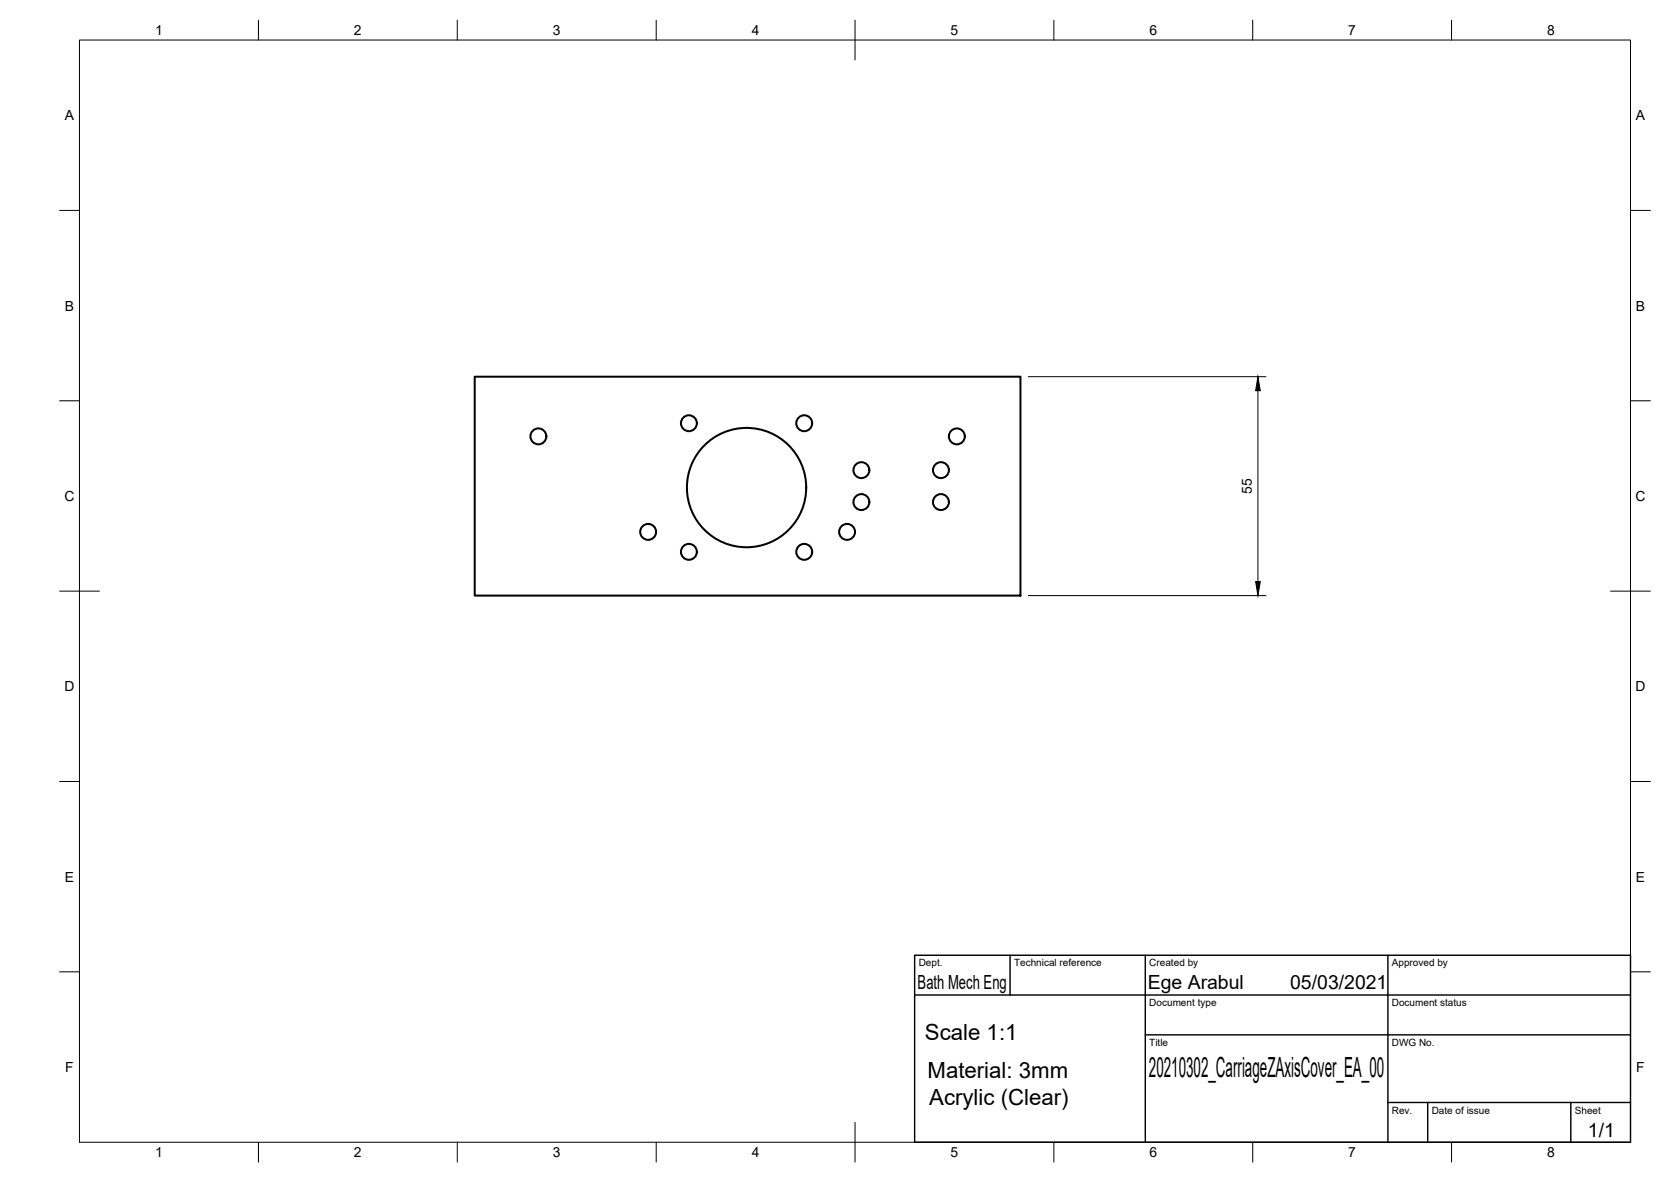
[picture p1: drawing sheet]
<svg xmlns="http://www.w3.org/2000/svg" width="420mm" height="297mm" viewBox="0 0 420 297" stroke-linecap="round" stroke-linejoin="round" font-family="sans-serif">
<!-- layer: Visible -->
<g fill="none" stroke="#000" stroke-width=".51">
<path d="M119.4 94.7h137.2v55h-137.2z"/>
<circle cx="135.4" cy="109.7" r="2"/>
<circle cx="173.2" cy="106.4" r="2"/>
<circle cx="202.2" cy="106.4" r="2"/>
<circle cx="216.6" cy="118.1" r="2"/>
<circle cx="236.6" cy="118.1" r="2"/>
<circle cx="240.6" cy="109.7" r="2"/>
<circle cx="163" cy="133.7" r="2"/>
<circle cx="173.2" cy="138.7" r="2"/>
<circle cx="187.7" cy="122.5" r="15"/>
<circle cx="202.2" cy="138.7" r="2"/>
<circle cx="213" cy="133.7" r="2"/>
<circle cx="216.6" cy="126.2" r="2"/>
<circle cx="236.6" cy="126.2" r="2"/>
</g>
<!-- layer: Border -->
<g fill="none" stroke="#000" stroke-width=".25">
<path d="M20 10.1h390v276.9h-390zM65 5.1v5M115 5.1v5M165 5.1v5M215 5.1v10M265 5.1v5M315 5.1v5M365 5.1v5M15 52.9h5M410 52.9h5M15 100.7h5M410 100.7h5"/>
<path d="M15 148.6h10M405 148.6h10M15 196.4h5M410 196.4h5M15 244.2h5M410 244.2h5M65 287v5M115 287v5M165 287v5M215 282.1v9.9M265 287v5M315 287v5"/>
<path d="M365 287v5"/>
</g>
<!-- layer: TitleBlock -->
<path d="M230 240.1h180v46.9h-180zM230 250h180M254 240.1v9.9M288 240.1v46.9M349 240.1v46.9M288 260.1h122M349 277.1h61M359 277.1v9.9M395 277.1v9.9" fill="none" stroke="#000" stroke-width=".36"/>
<!-- layer: Dimensions -->
<path d="M258.6 94.7h59.7M316.3 98.2v48M258.6 149.7h59.7" fill="none" stroke="#000" stroke-width=".25"/>
<path d="M316.3 94.7l.6 3.5h-1.2zM315.7 146.2h1.2l-.6 3.5z" fill="#000" stroke="#000" stroke-width=".25"/>
<text font-size="7" x="288.9" y="270.6">20210302_CarriageZAxisCover_EA_00</text>
<g font-size="5.6">
<text x="232.6" y="261.4">Scale 1:1</text>
<text x="233.2" y="270.9">Material: 3mm</text>
<text x="233.6" y="277.7">Acrylic (Clear)</text>
</g>
<g font-size="4.9">
<text x="230.7" y="248.5">Bath Mech Eng</text>
<text x="288.6" y="248.5">Ege Arabul</text>
<text x="324.4" y="248.6">05/03/2021</text>
<text x="399.3" y="285.8">1/1</text>
</g>
<g font-size="3.5">
<text x="39" y="8.8">1</text>
<text x="89" y="8.8">2</text>
<text x="139" y="8.8">3</text>
<text x="189" y="8.8">4</text>
<text x="239" y="8.8">5</text>
<text x="289" y="8.8">6</text>
<text x="339" y="8.8">7</text>
<text x="389" y="8.8">8</text>
<text x="16.3" y="30.2">A</text>
<text x="411.3" y="30.2">A</text>
<text x="16.3" y="78">B</text>
<text x="411.3" y="78">B</text>
<text x="16.2" y="125.9">C</text>
<text x="314.7" y="124.1" transform="rotate(-90 314.7 124.1)">55</text>
<text x="411.2" y="125.9">C</text>
<text x="16.2" y="173.7">D</text>
<text x="411.2" y="173.7">D</text>
<text x="16.3" y="221.6">E</text>
<text x="411.3" y="221.6">E</text>
<text x="16.4" y="269.4">F</text>
<text x="411.4" y="269.4">F</text>
<text x="39" y="290.8">1</text>
<text x="89" y="290.8">2</text>
<text x="139" y="290.8">3</text>
<text x="189" y="290.8">4</text>
<text x="239" y="290.8">5</text>
<text x="289" y="290.8">6</text>
<text x="339" y="290.8">7</text>
<text x="389" y="290.8">8</text>
</g>
<g font-size="2.5">
<text x="231" y="242.9">Dept.</text>
<text x="255" y="242.9">Technical reference</text>
<text x="289" y="242.9">Created by</text>
<text x="350" y="242.9">Approved by</text>
<text x="289" y="252.8">Document type</text>
<text x="350" y="252.8">Document status</text>
<text x="289" y="262.9">Title</text>
<text x="350" y="262.9">DWG No.</text>
<text x="350" y="279.9">Rev.</text>
<text x="360" y="279.9">Date of issue</text>
<text x="396" y="279.9">Sheet</text>
</g>
</svg>
